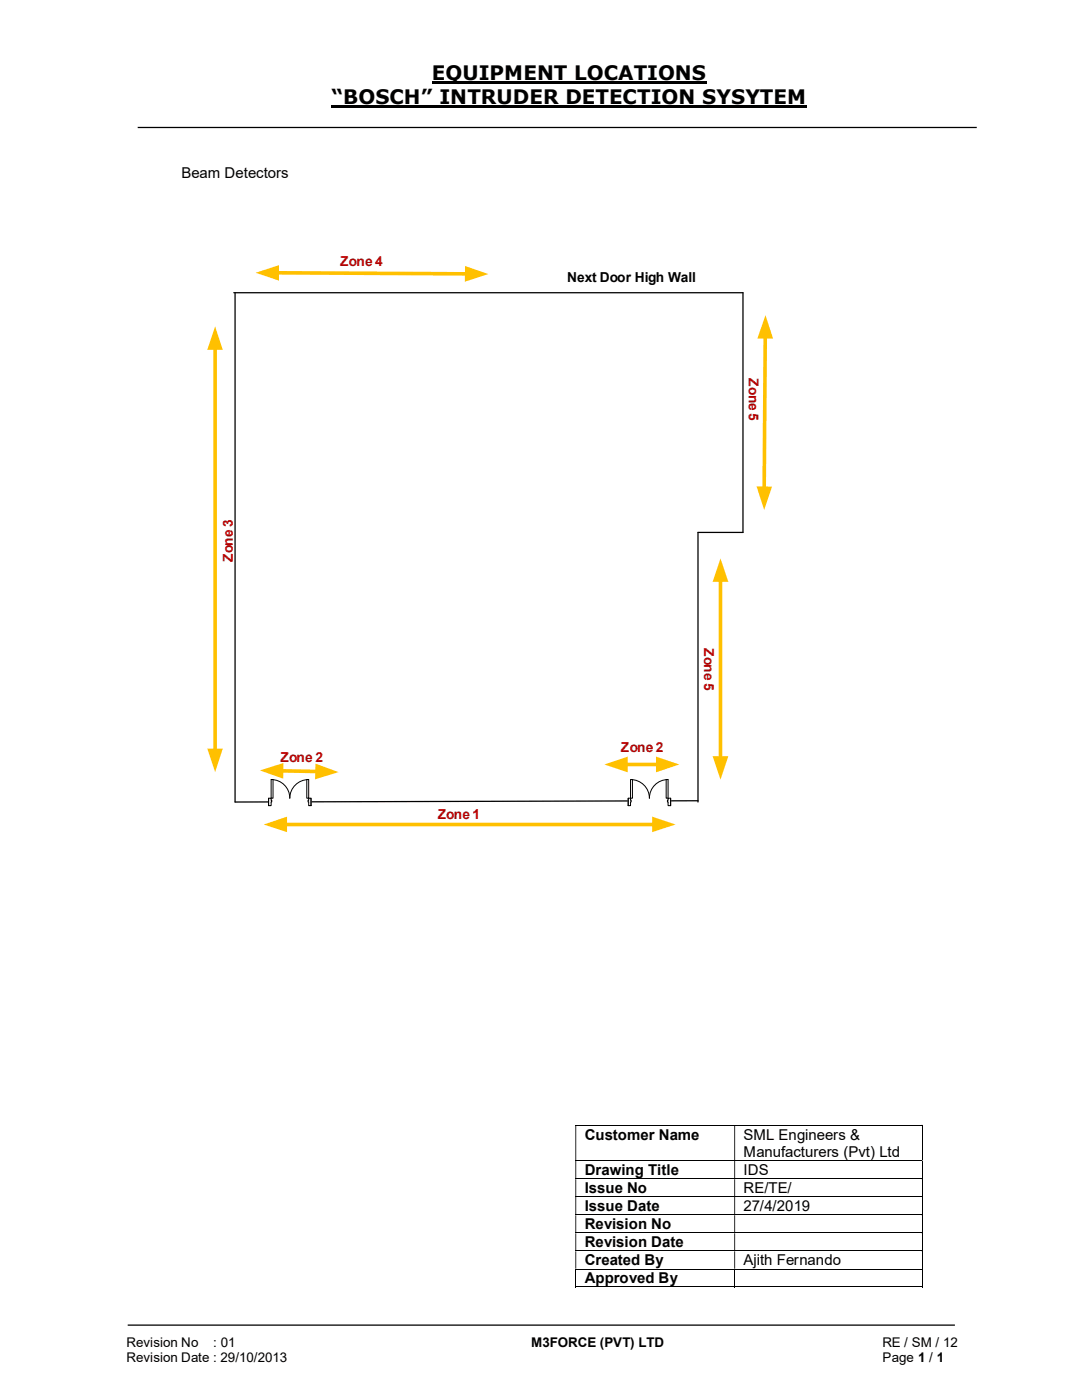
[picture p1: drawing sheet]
<svg xmlns="http://www.w3.org/2000/svg" width="216mm" height="279mm" viewBox="0 0 216 279" stroke-linecap="round" stroke-linejoin="round" font-family="sans-serif">
<path d="M86.2 16.5h54.8M66.2 21.3h94.8" fill="none" stroke="#000" stroke-width=".42"/>
<path d="M27.5 25.4h167.4M46.7 58.4h101.6v47.9h-9v53.8M46.9 58.4v101.7l92.4-.3M25.5 264.5h165" fill="none" stroke="#000" stroke-width=".25"/>
<g fill="none" stroke="#000" stroke-width=".2">
<path d="M114.8 224.6h69.1M114.8 231.6h69.1M114.8 235.2h69.1M114.8 238.8h69.1M184 224.7v6.8M184 231.7v3.5M184 235.3v3.5M184 238.9v3.5M114.8 242.4h69.1M114.8 246h69.1M114.8 249.6h69.1M114.8 253.3h69.1"/>
<path d="M114.8 256.8h31.7M114.9 253.3v3.6M146.6 253.3v3.6M146.7 256.8h37.2M184 242.5v3.5M184 246.1v3.5M184 249.7v3.5M184 253.3v3.6"/>
</g>
<g fill="#000">
<path d="M183.9 224.5h.2v.2h-.2zM114.8 224.7h.2v6.8h-.2zM146.5 224.7h.2v6.8h-.2z" fill-rule="evenodd"/>
<path d="M183.9 231.5h.2v.2h-.2zM114.8 231.7h.2v3.5h-.2zM146.5 231.7h.2v3.5h-.2z" fill-rule="evenodd"/>
<path d="M183.9 235.2h.2v.1h-.2zM114.8 235.3h.2v3.5h-.2zM146.5 235.3h.2v3.5h-.2z" fill-rule="evenodd"/>
<path d="M183.9 238.8h.2v.1h-.2zM114.8 238.9h.2v3.5h-.2zM146.5 238.9h.2v3.5h-.2z" fill-rule="evenodd"/>
<path d="M183.9 242.4h.2v.1h-.2zM114.8 242.5h.2v3.5h-.2zM146.5 242.5h.2v3.5h-.2z" fill-rule="evenodd"/>
<path d="M183.9 246h.2v.1h-.2zM114.8 246.1h.2v3.5h-.2zM146.5 246.1h.2v3.5h-.2z" fill-rule="evenodd"/>
<path d="M183.9 249.6h.2v.1h-.2zM114.8 249.7h.2v3.5h-.2zM146.5 249.7h.2v3.5h-.2z" fill-rule="evenodd"/>
</g>
<path d="M183.9 253.2h.2v.1h-.2zM183.9 256.8h.2v.1h-.2z" fill="#000"/>
<path d="M53.6 159.3h8.5v1.6h-8.5z" fill="#fff"/>
<path d="M53.6 159.3h8.5v1.6h-8.5z" fill="none" stroke="#fff" stroke-width=".2"/>
<path d="M61.6 159.3v1.5h.5v-1.5zM53.6 159.3h.5v1.5h-.5z" fill-rule="evenodd" fill="#fff"/>
<path d="M54.1 159.7v-.4h-.5v1.5h.5v-.7M61.6 159.7v-.4h.5v1.5h-.5v-.7" fill="none" stroke="#000" stroke-width=".2"/>
<path d="M61.5 159.7v.4h.1v-.4zM54.1 159.7h.1v.4h-.1z" fill-rule="evenodd" fill="#fff"/>
<path d="M53.6 159.3v1.5M54.1 155.6a3.7 3.7 0 0 1 3.7 3.7 3.7 3.7 0 0 1 3.8-3.7M54.1 159.7h.1v.4h-.1M61.6 159.7h-.1v.4h.1M62.1 159.3v1.5" fill="none" stroke="#000" stroke-width=".2"/>
<path d="M54.1 155.6h.4v3.7h-.4z" fill-rule="evenodd" fill="#fff"/>
<path d="M54.1 155.6h.4v3.7h-.4z" fill="none" stroke="#000" stroke-width=".2"/>
<path d="M61.2 155.6h.4v3.7h-.4z" fill-rule="evenodd" fill="#fff"/>
<path d="M61.2 155.6h.4v3.7h-.4z" fill="none" stroke="#000" stroke-width=".2"/>
<path d="M125.3 159.3h8.5v1.6h-8.5z" fill="#fff"/>
<path d="M125.3 159.3h8.5v1.6h-8.5z" fill="none" stroke="#fff" stroke-width=".2"/>
<path d="M133.3 159.3v1.5h.5v-1.5zM125.3 159.3h.5v1.5h-.5z" fill-rule="evenodd" fill="#fff"/>
<path d="M125.8 159.7v-.4h-.5v1.5h.5v-.7M133.3 159.7v-.4h.5v1.5h-.5v-.7" fill="none" stroke="#000" stroke-width=".2"/>
<path d="M133.2 159.7v.4h.1v-.4zM125.8 159.7h.1v.4h-.1z" fill-rule="evenodd" fill="#fff"/>
<path d="M125.3 159.3v1.5M125.8 155.6a3.7 3.7 0 0 1 3.8 3.7 3.7 3.7 0 0 1 3.7-3.7M125.8 159.7h.1v.4h-.1M133.3 159.7h-.1v.4h.1M133.8 159.3v1.5" fill="none" stroke="#000" stroke-width=".2"/>
<path d="M125.8 155.6h.4v3.7h-.4z" fill-rule="evenodd" fill="#fff"/>
<path d="M125.8 155.6h.4v3.7h-.4z" fill="none" stroke="#000" stroke-width=".2"/>
<path d="M132.9 155.6h.4v3.7h-.4z" fill-rule="evenodd" fill="#fff"/>
<path d="M132.9 155.6h.4v3.7h-.4z" fill="none" stroke="#000" stroke-width=".2"/>
<path d="M143.8 115.7v35.6" fill="none" stroke="#ffc000" stroke-width=".72"/>
<g fill="#ffc000">
<path d="M143.8 111.5l1.5 4.6h-3.1z"/>
<path d="M142.2 150.9h3.1l-1.5 4.7z"/>
</g>
<path d="M56.9 164.5h73.6" fill="none" stroke="#ffc000" stroke-width=".72"/>
<g fill="#ffc000">
<path d="M52.6 164.5l4.7-1.5v3.1z"/>
<path d="M130.1 163l4.7 1.5-4.7 1.6z"/>
</g>
<path d="M152.7 67.2l-.2 30.3" fill="none" stroke="#ffc000" stroke-width=".72"/>
<g fill="#ffc000">
<path d="M152.7 62.9l1.6 4.7h-3.2z"/>
<path d="M151 97.1h3.1l-1.6 4.7z"/>
</g>
<path d="M55.3 54.4l37.9 .3" fill="none" stroke="#ffc000" stroke-width=".72"/>
<g fill="#ffc000">
<path d="M51 54.4l4.7-1.5v3.1z"/>
<path d="M92.8 53.1l4.7 1.6-4.7 1.5z"/>
</g>
<path d="M42.9 69.4v80.4" fill="none" stroke="#ffc000" stroke-width=".72"/>
<g fill="#ffc000">
<path d="M42.9 65.2l1.5 4.6h-3z"/>
<path d="M41.4 149.4h3l-1.5 4.7z"/>
</g>
<path d="M56.1 153.8l7.2 .2" fill="none" stroke="#ffc000" stroke-width=".72"/>
<g fill="#ffc000">
<path d="M51.9 153.8l4.7-1.5-.1 3.1z"/>
<path d="M62.9 152.4l4.7 1.7-4.7 1.4z"/>
</g>
<path d="M124.9 152.6h6.4" fill="none" stroke="#ffc000" stroke-width=".72"/>
<g fill="#ffc000">
<path d="M120.6 152.6l4.7-1.6v3.1z"/>
<path d="M130.9 151l4.7 1.6-4.7 1.5z"/>
</g>
<g font-size="4">
<text x="86.2" y="16">EQUIPMENT LOCATIONS</text>
<text x="66.2" y="20.8">“BOSCH” INTRUDER DETECTION SYSYTEM</text>
</g>
<g font-size="3">
<text x="36.2" y="35.5">Beam Detectors</text>
<text x="116.7" y="227.5">Customer Name</text>
<text x="148.4" y="227.5">SML Engineers &amp;</text>
<text x="148.4" y="230.9">Manufacturers (Pvt) Ltd</text>
<text x="116.7" y="234.5">Drawing Title</text>
<text x="116.7" y="238.1">Issue No</text>
<text x="148.4" y="234.5">IDS</text>
<text x="148.4" y="238.1">RE/TE/</text>
<text x="116.7" y="241.7">Issue Date</text>
<text x="116.7" y="245.3">Revision No</text>
<text x="148.4" y="241.7">27/4/2019</text>
<text x="116.7" y="248.9">Revision Date</text>
<text x="116.7" y="252.5">Created By</text>
<text x="116.7" y="256.1">Approved By</text>
<text x="148.4" y="252.5">Ajith Fernando</text>
</g>
<g font-size="2.7" fill="#c00000">
<text x="67.9" y="53">Zone 4</text>
<text x="149.4" y="75.5" transform="rotate(90 149.4 75.5)">Zone 5</text>
<text x="46.4" y="112.1" transform="rotate(-90 46.4 112.1)">Zone 3</text>
<text x="140.5" y="129.3" transform="rotate(90 140.5 129.3)">Zone 5</text>
<text x="56" y="152">Zone 2</text>
<text x="123.9" y="150.1">Zone 2</text>
<text x="87.3" y="163.5">Zone 1</text>
</g>
<g font-size="2.7">
<text x="113.2" y="56.3">Next Door High Wall</text>
<text x="25.2" y="268.8">Revision No</text>
<text x="42.6" y="268.8">: 01</text>
<text x="106" y="268.8">M3FORCE (PVT) LTD</text>
<text x="176.1" y="268.8">RE / SM / 12</text>
<text x="25.2" y="271.8">Revision Date : 29/10/2013</text>
<text x="176.1" y="271.8">Page 1 / 1</text>
</g>
</svg>
